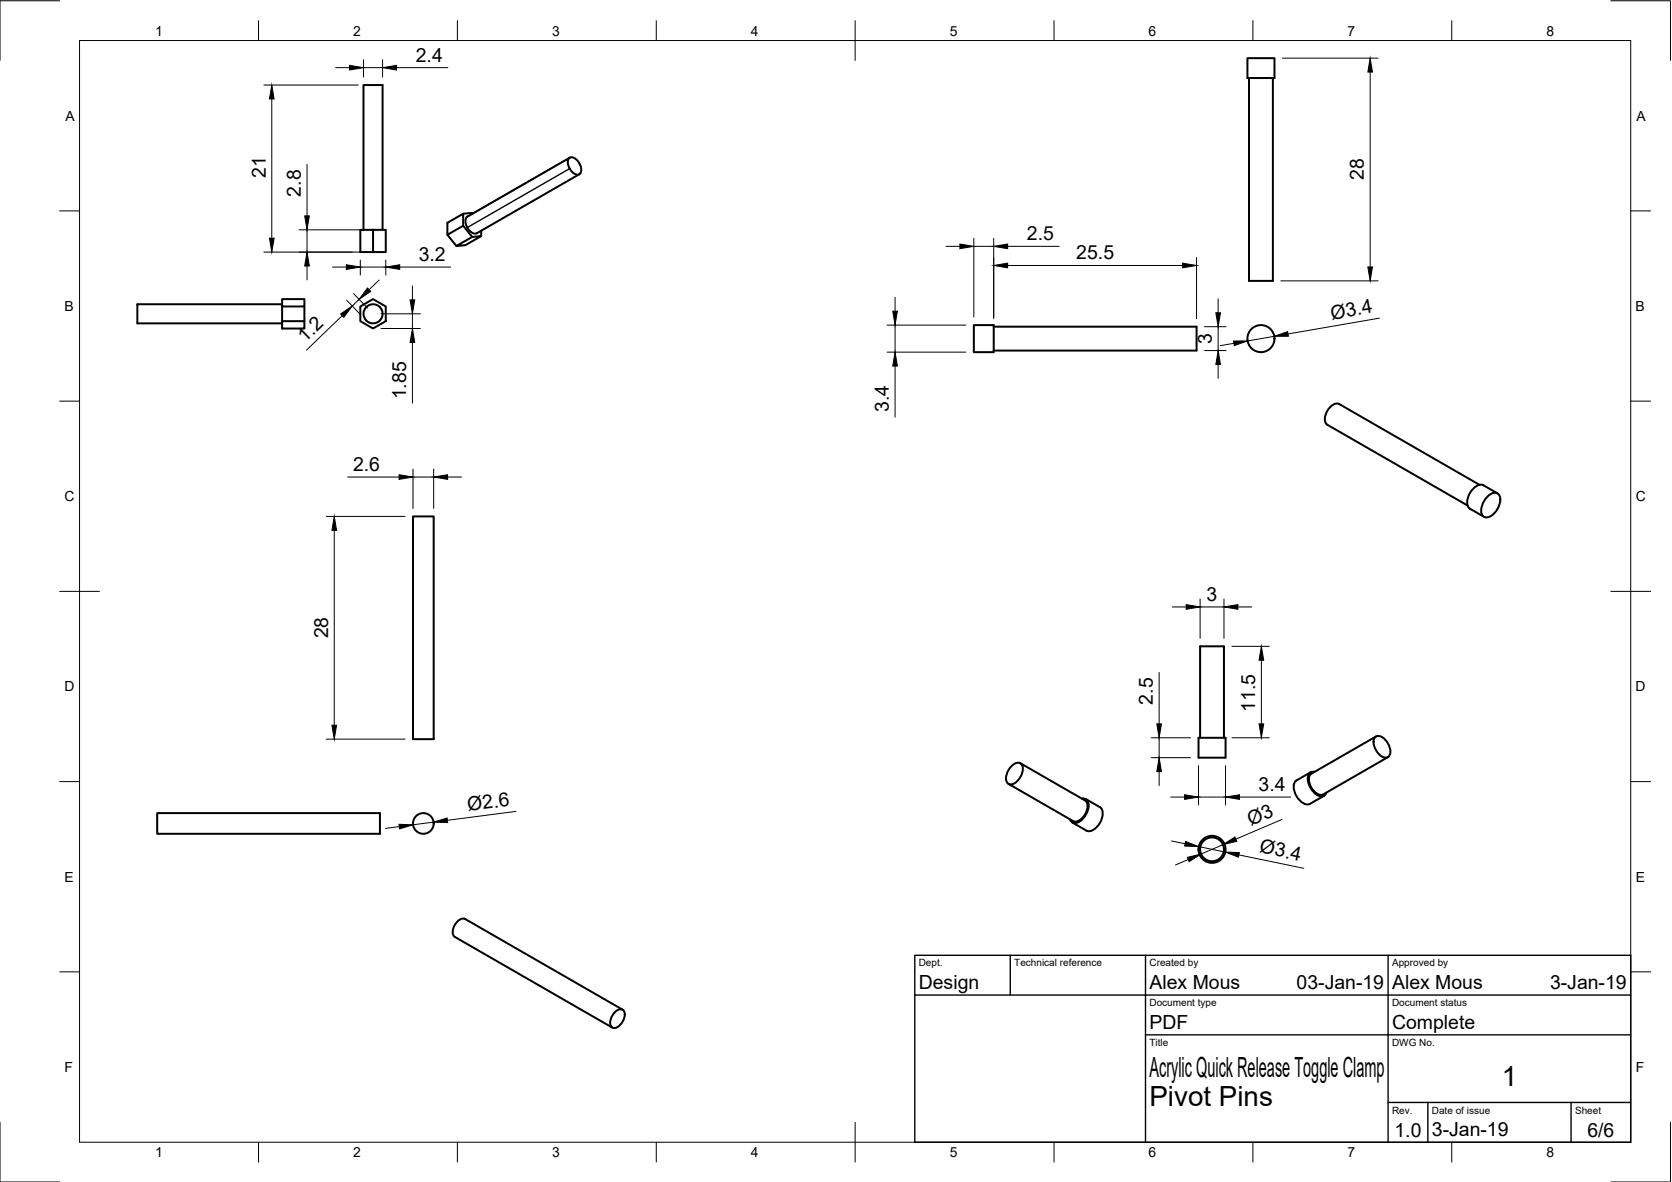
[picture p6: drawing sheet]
<svg xmlns="http://www.w3.org/2000/svg" width="420mm" height="297mm" viewBox="0 0 420 297" stroke-linecap="round" stroke-linejoin="round" font-family="sans-serif">
<!-- layer: Visible -->
<g fill="none" stroke="#000" stroke-width=".5">
<path d="M313.5 14.6h6.8v5h-6.8zM313.9 19.6v51h6v-51M142.9 39.9l.4-.3 .5-.1 1.1 .7 .9 1.4 .3 1.3-.4 .8-.7 .2-.9-.4-.8-.9a3.2 3.2 0 0 1-.4-2.7zM143.2 39.6l-25.8 14.8a2.42 2.42 0 0 0 .2 3l1.1 1.1 .6 .2 .5-.1 25.8-14.8M91.3 57.8v-36.4h4.8v36.4M93.7 57.8h3.2v5.6h-3.2zM93.7 57.8h-3.2v5.6h3.2M112.4 59l2.3 2.8M116.4 56.7v-3l-4 2.3v3l4-2.3 2.2 2.8M118.8 53.7l-.2-.2-2.2 .2M120.9 58v1.3M70.9 75.2h5.6v1.8h-5.6z"/>
<path d="M70.9 76.5h-36.4v4.8h36.4M70.9 77v3.7M76.5 77v3.7M90.5 77l3.2-1.8 3.2 1.8v3.7l-3.2 1.9-3.2-1.9zM114.7 61.8l3.9-2.3 2.3-.2-3.9 2.3zM70.9 80.7h5.6v1.9h-5.6zM244.7 81.7h5v6.8h-5zM249.7 82.1h51v6h-51M103.8 129.8h5.2v55.9h-5.2zM371.8 121.8l-35.3-20.3a2.98 2.98 0 0 0-3.3 2.4 2.29 2.29 0 0 0 .3 2.8l35.3 20.3M373.6 125a2.21 2.21 0 0 1 2.9-.9 3.8 3.8 0 0 1-.8 4.7 2.21 2.21 0 0 1-3 .9 3.8 3.8 0 0 1 .9-4.7zM376.3 124l-3.5-2.1a2.6 2.6 0 0 0-3 1.4 4.1 4.1 0 0 0-.8 4.2l3.9 2.4"/>
<path d="M254 192.7a1.8 1.8 0 0 1 2.8-.6 3.9 3.9 0 0 1-3 5 1.81 1.81 0 0 1-.8-2.7zM256.4 191.8l16.3 9.4a2.98 2.98 0 0 1-.4 4 2.29 2.29 0 0 1-2.6 1.2l-16.3-9.4M301.2 185.4h6.8v5h-6.8zM301.6 185.4v-23h6v23M329.3 194.1l-3.5 2a2.6 2.6 0 0 0-.4 3.2 4.1 4.1 0 0 0 3.3 2.9l4-2.2M330.3 194a1.49 1.49 0 0 0-1.7 1.9 4.9 4.9 0 0 0 3.3 4.2 1.25 1.25 0 0 0 1.4-.9M345.4 185.4a1.8 1.8 0 0 1 2.8 .6l.7 1.1a2.54 2.54 0 0 1-.1 3.2 2.75 2.75 0 0 1-3.2-2 3.2 3.2 0 0 1-.2-2.9zM345.8 185.1l-16.3 9.3a2.98 2.98 0 0 0 .4 4.1 2.29 2.29 0 0 0 2.6 1.1l16.3-9.3M39.5 204.3h56v5.2h-56zM271.9 200.7a1.49 1.49 0 0 1 1.7 1.9 4.9 4.9 0 0 1-3.3 4.2 1.25 1.25 0 0 1-1.4-.9M272.9 200.8l3.5 2a2.6 2.6 0 0 1 .4 3.3 4.1 4.1 0 0 1-3.4 2.8l-3.9-2.2M154.7 254.2a1.31 1.31 0 0 1 1.8-.5 1.31 1.31 0 0 1 .4 1.8 3.5 3.5 0 0 1-2.7 2.9 1.63 1.63 0 0 1-.6-2.6z"/>
<path d="M156.5 253.7l-39.6-22.8a2.29 2.29 0 0 0-2.6 1.5 2.29 2.29 0 0 0 0 3l39.6 22.8"/>
<circle cx="93.7" cy="78.9" r="2.4"/>
<circle cx="316.9" cy="85.1" r="3.4"/>
<circle cx="106.4" cy="206.9" r="2.6"/>
<circle cx="304.6" cy="213.4" r="3"/>
<circle cx="304.6" cy="213.4" r="3.4"/>
</g>
<!-- layer: Visible Narrow -->
<path d="M143.2 39.6l-25.8 14.9M143.2 42.4l-25.8 14.8" fill="none" stroke="#000" stroke-width=".35"/>
<!-- layer: Border -->
<g fill="none" stroke="#000" stroke-width=".25">
<path d="M15 .2h-15v15M20 10.2h389.8v276.8h-389.8zM65 5.2v5M114.9 5.2v5M164.9 5.2v5M214.9 5.2v10M264.9 5.2v5M314.8 5.2v5M364.8 5.2v5M404.8 .2h15v15M15 53h5M409.8 53h5"/>
<path d="M15 100.8h5M409.8 100.8h5M15 148.6h10M404.8 148.6h10M15 196.4h5M409.8 196.4h5M15 244.2h5M409.8 244.2h5M0 282v15h15M65 287v5M114.9 287v5M164.9 287v5"/>
<path d="M214.9 282v10M264.9 287v5M314.8 287v5M364.8 287v5M419.8 282v15h-15"/>
</g>
<!-- layer: TitleBlock -->
<path d="M229.9 240.1h179.9v46.9h-179.9zM229.9 250.1h179.9M253.9 240.1v10M287.9 240.1v46.9M348.8 240.1v46.9M287.9 260.1h121.9M348.8 277h61M358.8 277v10M394.8 277v10" fill="none" stroke="#000" stroke-width=".35"/>
<!-- layer: Dimensions -->
<g fill="none" stroke="#000" stroke-width=".25">
<path d="M84.3 17h3.5M91.3 15v4.4M91.3 17h4.8M96.1 15v4.4M99.6 17h12.9M322.3 14.6h24M344.3 18.1v49M66.3 21.4h23.7M68.3 24.9v35M75.2 57.8h19.7M77.2 41.3v13M77.2 57.8v5.6"/>
<path d="M244.7 59.9v19.8M249.7 59.9v20.2M66.3 63.4h28.6M77.2 66.8v3.5M83.5 67.1h3.5M86 79.3l-9 8.7M87.1 75.5l3.5 3.6M88.8 73.8l3.6 3.6M90.2 75.2l-1.7 1.7M90.5 65.4v3.7M90.5 67.1h6.4M95.3 70.4l-2.5 2.4"/>
<path d="M95.7 78.9h9.9M96.9 65.4v3.7M100.4 67.1h12.9M103.6 71.9v3.5M103.6 78.9v3.7M224.9 74.7v3.5M237.7 61.9h3.5M244.7 61.9h5M253.2 66.7h44M253.2 61.9h13M300.7 64.7v15.4M306.1 75.1v3.5"/>
<path d="M321.9 70.6h24.4M346.6 79.9l-22.9 4M95.7 82.6h9.9M103.6 86.1v15.2M222.9 81.7h19.8M222.9 88.5h19.8M224.9 81.7v6.8M224.9 92v12.8M302.7 82.1h5.4M302.7 88.1h5.4M306.1 82.1v6M306.1 91.6v3.5"/>
<path d="M310.1 86.3l-3.5 .6M320.2 84.5l-6.7 1.2M87.4 119.9h12.9M103.8 117.9v9.9M103.8 119.9h5.2M109 117.9v9.9M112.5 119.9h3.5M82 129.8h19.8M84 133.3v49M294.6 152.5h3.5M301.6 150.5v9.9M301.6 152.5h6"/>
<path d="M307.6 150.5v9.9M311.1 152.5h3.5M291.3 169v12.9M309.6 162.4h9.4M317 165.9v16M82 185.7h19.8M289.3 190.4h9.9M289.3 185.4h9.9M291.3 185.4v5M291.3 193.9v3.5M301.2 192.4v9.9M308 192.4v9.9"/>
<path d="M309.6 185.4h9.4M100.3 207.7l-3.4 .5M109 206.6l-5.2 .7M129.7 203.9l-17.3 2.2M294.2 200.3h3.5M294.4 211.3l3.4 .7M298.6 216l-3.2 1.4M301.2 200.3h6.8M301.2 212.8l6.7 1.3M307.3 212.3l-5.5 2.3M311.3 214.8l16.3 3.4M311.5 200.3h12.8"/>
<path d="M322.1 205.9l-11.6 5"/>
</g>
<g fill="#000" stroke="#000" stroke-width=".25">
<path d="M87.8 16.4l3.5 .6-3.5 .6zM96.1 17l3.5-.6v1.2zM344.3 14.6l.6 3.5h-1.2zM68.3 21.4l.6 3.5h-1.2zM67.7 59.9h1.2l-.6 3.5zM76.6 54.3h1.1l-.5 3.5zM77.2 63.4l.5 3.4h-1.1zM85.6 78.9l2.9-2-2.1 2.8zM87 66.5l3.5 .6-3.5 .6zM92.3 72.4l.9 .8-3 2zM96.9 67.1l3.5-.6v1.2zM103.1 75.4h1.1l-.6 3.5z"/>
<path d="M224.3 78.2h1.2l-.6 3.5zM241.2 61.3l3.5 .6-3.5 .6zM249.7 66.7l3.5-.6v1.2zM249.7 61.9l3.5-.6v1.2zM297.2 66.1l3.5 .6-3.5 .6zM305.5 78.6h1.2l-.6 3.5zM343.7 67.1h1.2l-.6 3.5zM103.6 82.6l.6 3.5h-1.1zM224.9 88.5l.6 3.5h-1.2zM306.1 88.1l.6 3.5h-1.2zM310 85.7h3.5l-3.3 1.1zM320.2 84.5l3.4-1.2 .2 1.2z"/>
<path d="M100.3 119.3l3.5 .6-3.5 .6zM109 119.9l3.5-.6v1.2zM84 129.8l.6 3.5h-1.2zM298.1 151.9l3.5 .6-3.5 .6zM307.6 152.5l3.5-.6v1.2zM317 162.4l.6 3.5h-1.2zM83.4 182.3h1.2l-.6 3.4zM291.3 190.4l.6 3.5h-1.2zM290.7 181.9h1.2l-.6 3.5zM297.7 199.7l3.5 .6-3.5 .6zM308 200.3l3.5-.6v1.2zM316.4 181.9h1.2l-.6 3.5z"/>
<path d="M100.3 207.1l3.5 .2-3.4 1zM109 206.6l3.4-1 .1 1.1zM297.9 211.5l3.3 1.3-3.5-.2zM298.4 215.5l3.4-.9-3 1.9zM307.3 212.3l3-2 .5 1.1zM307.9 214.1l3.5 .2-.2 1.1z"/>
</g>
<g font-size="7">
<text x="288.9" y="270.6">Acrylic Quick Release Toggle Clamp</text>
<text x="377.4" y="273">1</text>
<text x="288.9" y="278">Pivot Pins</text>
</g>
<g font-size="4.9">
<text x="104.5" y="15.5">2.4</text>
<text x="66.8" y="44.7" transform="rotate(-90 66.8 44.7)">21</text>
<text x="342.7" y="45.3" transform="rotate(-90 342.7 45.3)">28</text>
<text x="75.6" y="49.4" transform="rotate(-90 75.6 49.4)">2.8</text>
<text x="105.2" y="65.6">3.2</text>
<text x="258.1" y="60.4">2.5</text>
<text x="270.5" y="65.2">25.5</text>
<text x="334.7" y="80.4" transform="rotate(-10 334.7 80.4)">Ø3.4</text>
<text x="76.7" y="86.3" transform="rotate(-44 76.7 86.3)">1.2</text>
<text x="304.5" y="86.4" transform="rotate(-90 304.5 86.4)">3</text>
<text x="102.1" y="100.4" transform="rotate(-90 102.1 100.4)">1.85</text>
<text x="223.4" y="103.5" transform="rotate(-90 223.4 103.5)">3.4</text>
<text x="88.7" y="118.3">2.6</text>
<text x="303.2" y="151">3</text>
<text x="82.4" y="160.4" transform="rotate(-90 82.4 160.4)">28</text>
<text x="289.7" y="177.1" transform="rotate(-90 289.7 177.1)">2.5</text>
<text x="315.4" y="178.8" transform="rotate(-90 315.4 178.8)">11.5</text>
<text x="117.7" y="203.8" transform="rotate(-7 117.7 203.8)">Ø2.6</text>
<text x="316.3" y="198.7">3.4</text>
<text x="314.3" y="207.5" transform="rotate(-23 314.3 207.5)">Ø3</text>
<text x="316.4" y="214.2" transform="rotate(12 316.4 214.2)">Ø3.4</text>
<text x="230.9" y="248.6">Design</text>
<text x="288.9" y="248.6">Alex Mous</text>
<text x="325.8" y="248.6">03-Jan-19</text>
<text x="349.8" y="248.6">Alex Mous</text>
<text x="389.5" y="248.6">3-Jan-19</text>
<text x="288.9" y="258.6">PDF</text>
<text x="349.8" y="258.6">Complete</text>
<text x="350.4" y="285.7">1.0</text>
<text x="359.8" y="285.5">3-Jan-19</text>
<text x="398.9" y="285.7">6/6</text>
</g>
<g font-size="3.5">
<text x="39" y="8.9">1</text>
<text x="88.8" y="8.9">2</text>
<text x="138.7" y="8.9">3</text>
<text x="188.7" y="8.9">4</text>
<text x="238.7" y="8.9">5</text>
<text x="288.6" y="8.9">6</text>
<text x="338.6" y="8.9">7</text>
<text x="388.6" y="8.9">8</text>
<text x="16.4" y="30.3">A</text>
<text x="411.2" y="30.3">A</text>
<text x="16.2" y="78.2">B</text>
<text x="411" y="78.2">B</text>
<text x="16.2" y="126">C</text>
<text x="411" y="126">C</text>
<text x="16.2" y="173.8">D</text>
<text x="411" y="173.8">D</text>
<text x="16.2" y="221.6">E</text>
<text x="411" y="221.6">E</text>
<text x="16.2" y="269.4">F</text>
<text x="411" y="269.4">F</text>
<text x="39" y="290.8">1</text>
<text x="88.8" y="290.8">2</text>
<text x="138.7" y="290.8">3</text>
<text x="188.7" y="290.8">4</text>
<text x="238.7" y="290.8">5</text>
<text x="288.6" y="290.8">6</text>
<text x="338.6" y="290.8">7</text>
<text x="388.6" y="290.8">8</text>
</g>
<g font-size="2.5">
<text x="230.9" y="242.9">Dept.</text>
<text x="254.9" y="242.9">Technical reference</text>
<text x="288.9" y="242.9">Created by</text>
<text x="349.8" y="242.9">Approved by</text>
<text x="288.9" y="252.9">Document type</text>
<text x="349.8" y="252.9">Document status</text>
<text x="288.9" y="262.9">Title</text>
<text x="349.8" y="262.9">DWG No.</text>
<text x="349.8" y="279.8">Rev.</text>
<text x="359.8" y="279.8">Date of issue</text>
<text x="395.8" y="279.8">Sheet</text>
</g>
</svg>
